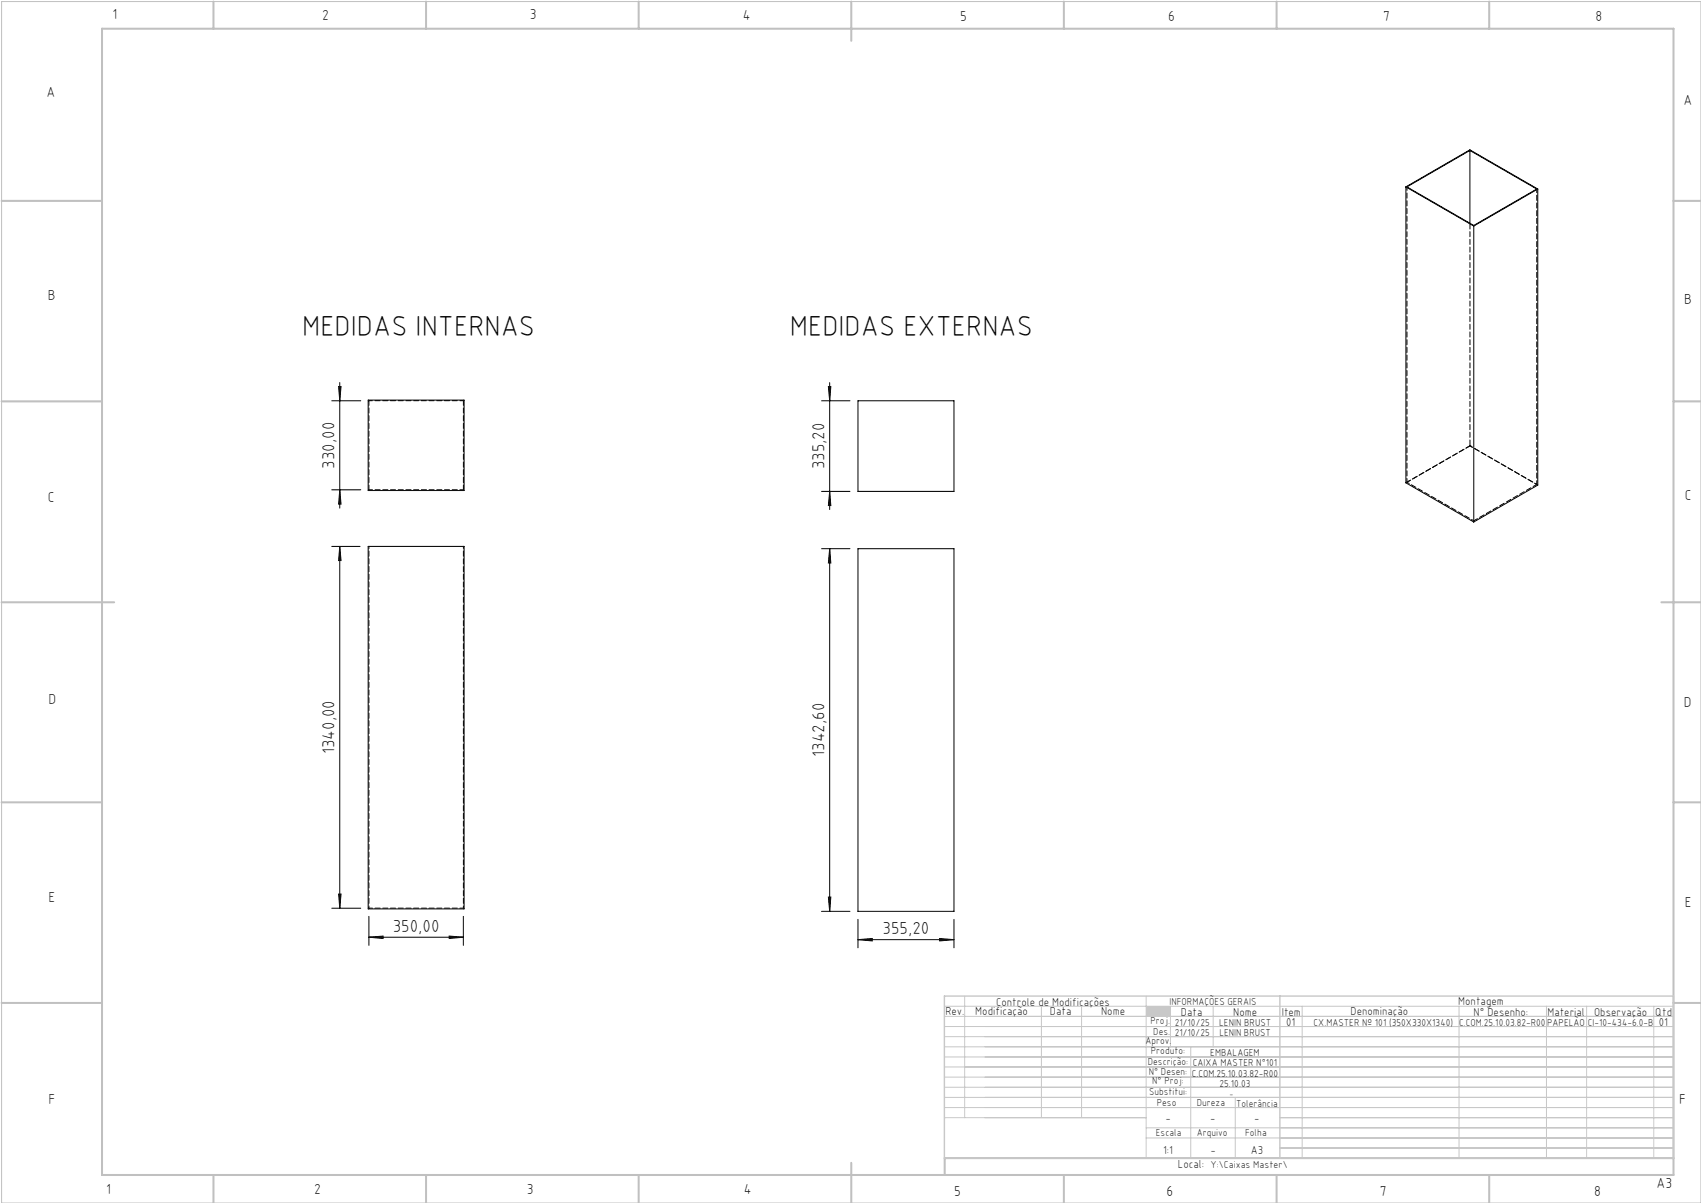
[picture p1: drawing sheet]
<svg xmlns="http://www.w3.org/2000/svg" width="420mm" height="297mm" viewBox="0 0 420 297" stroke-linecap="round" stroke-linejoin="round" font-family="sans-serif">
<path d="M.4 .4h419.6v296.6h-419.6z" fill="none" stroke="#c0c0c0" stroke-width=".25"/>
<g fill="none" stroke="#c0c0c0" stroke-width=".5">
<path d="M25.2 7.1h388v283h-388zM52.7 .4v6.7M105.2 .4v6.7M157.7 .4v6.7M210.2 .4v9.7M262.7 .4v6.7M315.2 .4v6.7M367.7 .4v6.7M.4 49.6h24.8M413.2 49.6h6.8M.4 99.1h24.8M413.2 99.1h6.8"/>
<path d="M.4 148.7h27.8M410.2 148.7h9.8M.4 198.1h24.8M413.2 198.1h6.8M.4 247.6h24.8M413.2 247.6h6.8M52.7 290.1v6.9M105.2 290.1v6.9M157.7 290.1v6.9M210.2 287.1v9.9M262.7 290.1v6.9M315.2 290.1v6.9"/>
<path d="M367.7 290.1v6.9M413.2 285.9h-179.9v4.2"/>
</g>
<g fill="none" stroke="#c3c8d2" stroke-width=".25">
<path d="M233.2 250.9h180M233.2 248.4h180M233.2 253.4h180M233.2 255.9h180M233.2 258.4h180M238.2 245.9v30M257.1 248.4v27.5M267.1 248.4v27.5M283 245.9v40M289 248.4v10M294 258.4v27.5M299.5 248.4v10"/>
<path d="M321.5 248.4v37.5M360.3 248.4v37.5M381.8 248.4v37.5M391.8 248.4v37.5M408.3 248.4v37.5M233.2 260.9h180M233.2 263.4h180M233.2 265.9h180M233.2 268.4h180M233.2 270.9h180M233.2 273.4h180M233.2 275.9h49.8"/>
<path d="M283 278.4h130.2M305 270.9v15M316 275.9h97.2M283 280.9h130.2M316 283.4h97.2"/>
</g>
<path d="M233.2 245.9h180v40h-180zM316 245.9v40" fill="none" stroke="#c3c8d2" stroke-width=".35"/>
<path d="M283 248.4h6v2.5h-6z" fill-rule="evenodd" fill="#c3c8d2"/>
<g fill="none" stroke="#000" stroke-width=".25">
<path d="M362.9 37.1v18M347.1 46.1v73.1l16.8 9.7M347.1 46.1l16.8 9.7M347.1 46.1l15.8-9.1 16.8 9.7M347.4 46.1l15.5-9 16.5 9.6-15.5 9zM363.9 55.8v73.1M379.7 46.7l-15.8 9.1M379.7 46.7v73.1l-15.8 9.1M81.9 99h7.2M83.6 95.4h.6l-.3 3.6zM83.9 94.4v31M90.9 98.8h23.7v22.3h-23.7z"/>
<path d="M202.8 99h7.1M204.5 95.5h.6l-.2 3.5zM204.9 94.5v31.3M211.8 99h23.7v22.3h-23.7zM81.9 120.9h7.2M81.9 134.9h7M83.9 134.9v89.3M83.9 120.9l.3 3.6h-.6zM83.9 134.9l.3 3.5h-.6zM90.9 134.9h23.7v89.5h-23.7zM202.8 135.5h7.1M202.8 121.3h7.1"/>
<path d="M204.9 121.3l.2 3.5h-.6zM204.9 135.5l.2 3.5h-.6zM204.9 135.5v89.5M211.8 135.5h23.7v89.5h-23.7zM81.9 224.2h7.2M83.6 220.7h.6l-.3 3.5zM91.1 231.4l3.5-.3v.6zM91.1 226.2v7.2M91.1 231.4h23.3M110.9 231.1l3.5 .3-3.5 .3zM114.4 226.2v7.2M202.8 225h7.1"/>
<path d="M204.5 221.5h.6l-.2 3.5zM211.8 232l3.6-.3v.6zM211.8 227v7M211.8 232h23.7M232 231.7l3.5 .3-3.5 .3zM235.5 227v7"/>
</g>
<g fill="#000">
<path d="M83.9 120.9l.3 3.6h-.6zM83.6 95.4h.6l-.3 3.6zM204.9 121.3l.2 3.5h-.6zM204.5 95.5h.6l-.2 3.5z"/>
<path d="M83.9 134.9l.3 3.5h-.6zM83.6 220.7h.6l-.3 3.5zM204.9 135.5l.2 3.5h-.6zM204.5 221.5h.6l-.2 3.5z"/>
<path d="M91.1 231.4l3.5-.3v.6zM110.9 231.1l3.5 .3-3.5 .3zM211.8 232l3.6-.3v.6zM232 231.7l3.5 .3-3.5 .3z"/>
</g>
<path d="M91.1 134.9v89.3M114.4 134.9v89.3" fill="none" stroke="#000" stroke-width=".25" stroke-dasharray="1.3 .6" stroke-dashoffset=".7"/>
<path d="M347.4 46.1v73M379.4 46.7v72.9M91.1 98.9h23.3M114.4 120.9h-23.3M91.1 224.2h23.3" fill="none" stroke="#000" stroke-width=".25" stroke-dasharray="1.3 .6" stroke-dashoffset=".4"/>
<path d="M114.4 98.9v22M363 110.1l-15.9 9.1M91.1 120.9v-22" fill="none" stroke="#000" stroke-width=".25" stroke-dasharray="1.3 .6" stroke-dashoffset=".1"/>
<path d="M363 37v.1M363.9 55.6v.2M363 110.1h.1" fill="none" stroke="#000" stroke-width=".25" stroke-dasharray="1.3 .6"/>
<path d="M363 55.1v55" fill="none" stroke="#000" stroke-width=".25" stroke-dasharray="1.3 .6" stroke-dashoffset="-.2"/>
<path d="M347.4 119.1l16.5 9.5M379.4 119.6l-16.4-9.5" fill="none" stroke="#000" stroke-width=".25" stroke-dasharray="1.3 .6" stroke-dashoffset=".6"/>
<path d="M363 110.1l-15.6 9M363.9 128.6l15.5-9" fill="none" stroke="#000" stroke-width=".25" stroke-dasharray="1.3 .6" stroke-dashoffset=".2"/>
<path d="M379.7 119.7l-16.7-9.6" fill="none" stroke="#000" stroke-width=".25" stroke-dasharray="1.3 .6" stroke-dashoffset=".5"/>
<g font-size="7.1">
<text x="74.6" y="82.9">MEDIDAS INTERNAS</text>
<text x="195" y="82.9">MEDIDAS EXTERNAS</text>
</g>
<g font-size="4.3">
<text x="82.6" y="115.7" transform="rotate(-90 82.6 115.7)">330,00</text>
<text x="203.6" y="115.9" transform="rotate(-90 203.6 115.9)">335,20</text>
<text x="82.6" y="186.2" transform="rotate(-90 82.6 186.2)">1340,00</text>
<text x="203.6" y="186.9" transform="rotate(-90 203.6 186.9)">1342,60</text>
<text x="97" y="230.1">350,00</text>
<text x="217.9" y="230.7">355,20</text>
</g>
<g font-size="3.6">
<text x="27.8" y="4.8">1</text>
<text x="79.5" y="4.9">2</text>
<text x="130.8" y="4.8">3</text>
<text x="183.4" y="4.9">4</text>
<text x="237.1" y="5.1">5</text>
<text x="288.4" y="5.2">6</text>
<text x="341.5" y="5.1">7</text>
<text x="394" y="5.2">8</text>
<text x="11.5" y="24">A</text>
<text x="415.7" y="25.8">A</text>
<text x="11.8" y="74.1">B</text>
<text x="415.8" y="75.1">B</text>
<text x="11.8" y="124">C</text>
<text x="416" y="123.5">C</text>
<text x="12" y="173.7">D</text>
<text x="415.8" y="174.7">D</text>
<text x="12" y="222.6">E</text>
<text x="416" y="223.9">E</text>
<text x="12" y="272.6">F</text>
<text x="414.6" y="272.6">F</text>
<text x="409" y="293.3">A3</text>
<text x="26.2" y="294.8">1</text>
<text x="77.6" y="294.8">2</text>
<text x="130.1" y="294.8">3</text>
<text x="183.7" y="294.7">4</text>
<text x="235.6" y="295.2">5</text>
<text x="288" y="295.2">6</text>
<text x="340.7" y="295.2">7</text>
<text x="393.6" y="295.2">8</text>
</g>
<g font-size="2.9">
<text x="240.8" y="250.6">Modificação</text>
<text x="259.2" y="250.6">Data</text>
<text x="271.9" y="250.6">Nome</text>
<text x="290.9" y="288.4">Local:</text>
</g>
<g font-size="2.8">
<text x="233.4" y="250.6">Rev.</text>
<text x="246" y="248.4">Controle de Modificações</text>
<text x="291.6" y="250.8">Data</text>
<text x="304.5" y="250.8">Nome</text>
<text x="316.5" y="250.9">Item</text>
<text x="333.5" y="250.5">Denominação</text>
<text x="360.1" y="248.2">Montagem</text>
<text x="363.9" y="250.8">N° Desenho:</text>
<text x="382.1" y="250.8">Material</text>
<text x="393.6" y="250.8">Observação</text>
<text x="408.7" y="250.9">Qtd</text>
<text x="317.6" y="253.3">01</text>
<text x="409.6" y="253.3">01</text>
<text x="287.7" y="276.9">-</text>
<text x="298.8" y="276.9">-</text>
<text x="309.7" y="276.9">-</text>
<text x="287.2" y="284.8">1:1</text>
<text x="298.9" y="284.8">-</text>
<text x="308.8" y="284.8">A3</text>
</g>
<g font-size="2.5">
<text x="288.7" y="248.2">INFORMAÇÕES GERAIS</text>
<text x="282.8" y="257.8">Aprov.</text>
<text x="284.1" y="252.9">Proj.</text>
<text x="284.8" y="255.4">Des.</text>
<text x="290.1" y="255.8">21/10/25</text>
<text x="290.1" y="253.3">21/10/25</text>
<text x="301" y="253.3">LENIN BRUST</text>
<text x="301.1" y="255.8">LENIN BRUST</text>
<text x="324.3" y="253.3">CX.MASTER Nº 101 (350X330X1340)</text>
<text x="360.3" y="253.3">C.COM.25.10.03.82-R00</text>
<text x="382" y="253.3">PAPELÃO</text>
<text x="392" y="253.3">CI-10-434-6.0-B</text>
<text x="283.4" y="262.9">Descrição:</text>
<text x="284.2" y="260.3">Produto:</text>
<text x="294.5" y="263.3">CAIXA MASTER N°101</text>
<text x="298.8" y="260.7">EMBALAGEM</text>
<text x="283.7" y="265.4">N° Desen:</text>
<text x="284.5" y="267.7">N° Proj:</text>
<text x="294.3" y="265.9">C.COM.25.10.03.82-R00</text>
<text x="301.1" y="268.3">25.10.03</text>
<text x="283.7" y="270.4">Substitui:</text>
<text x="285.6" y="273">Peso</text>
<text x="295.5" y="273">Dureza</text>
<text x="305.2" y="273.3">Tolerância</text>
<text x="285.4" y="280.4">Escala</text>
<text x="295.5" y="280.4">Arquivo</text>
<text x="307.5" y="280.4">Folha</text>
<text x="298.9" y="288.4">Y:\Caixas Master\</text>
</g>
<text font-size="2.1" x="303.5" y="270.9">-</text>
</svg>
